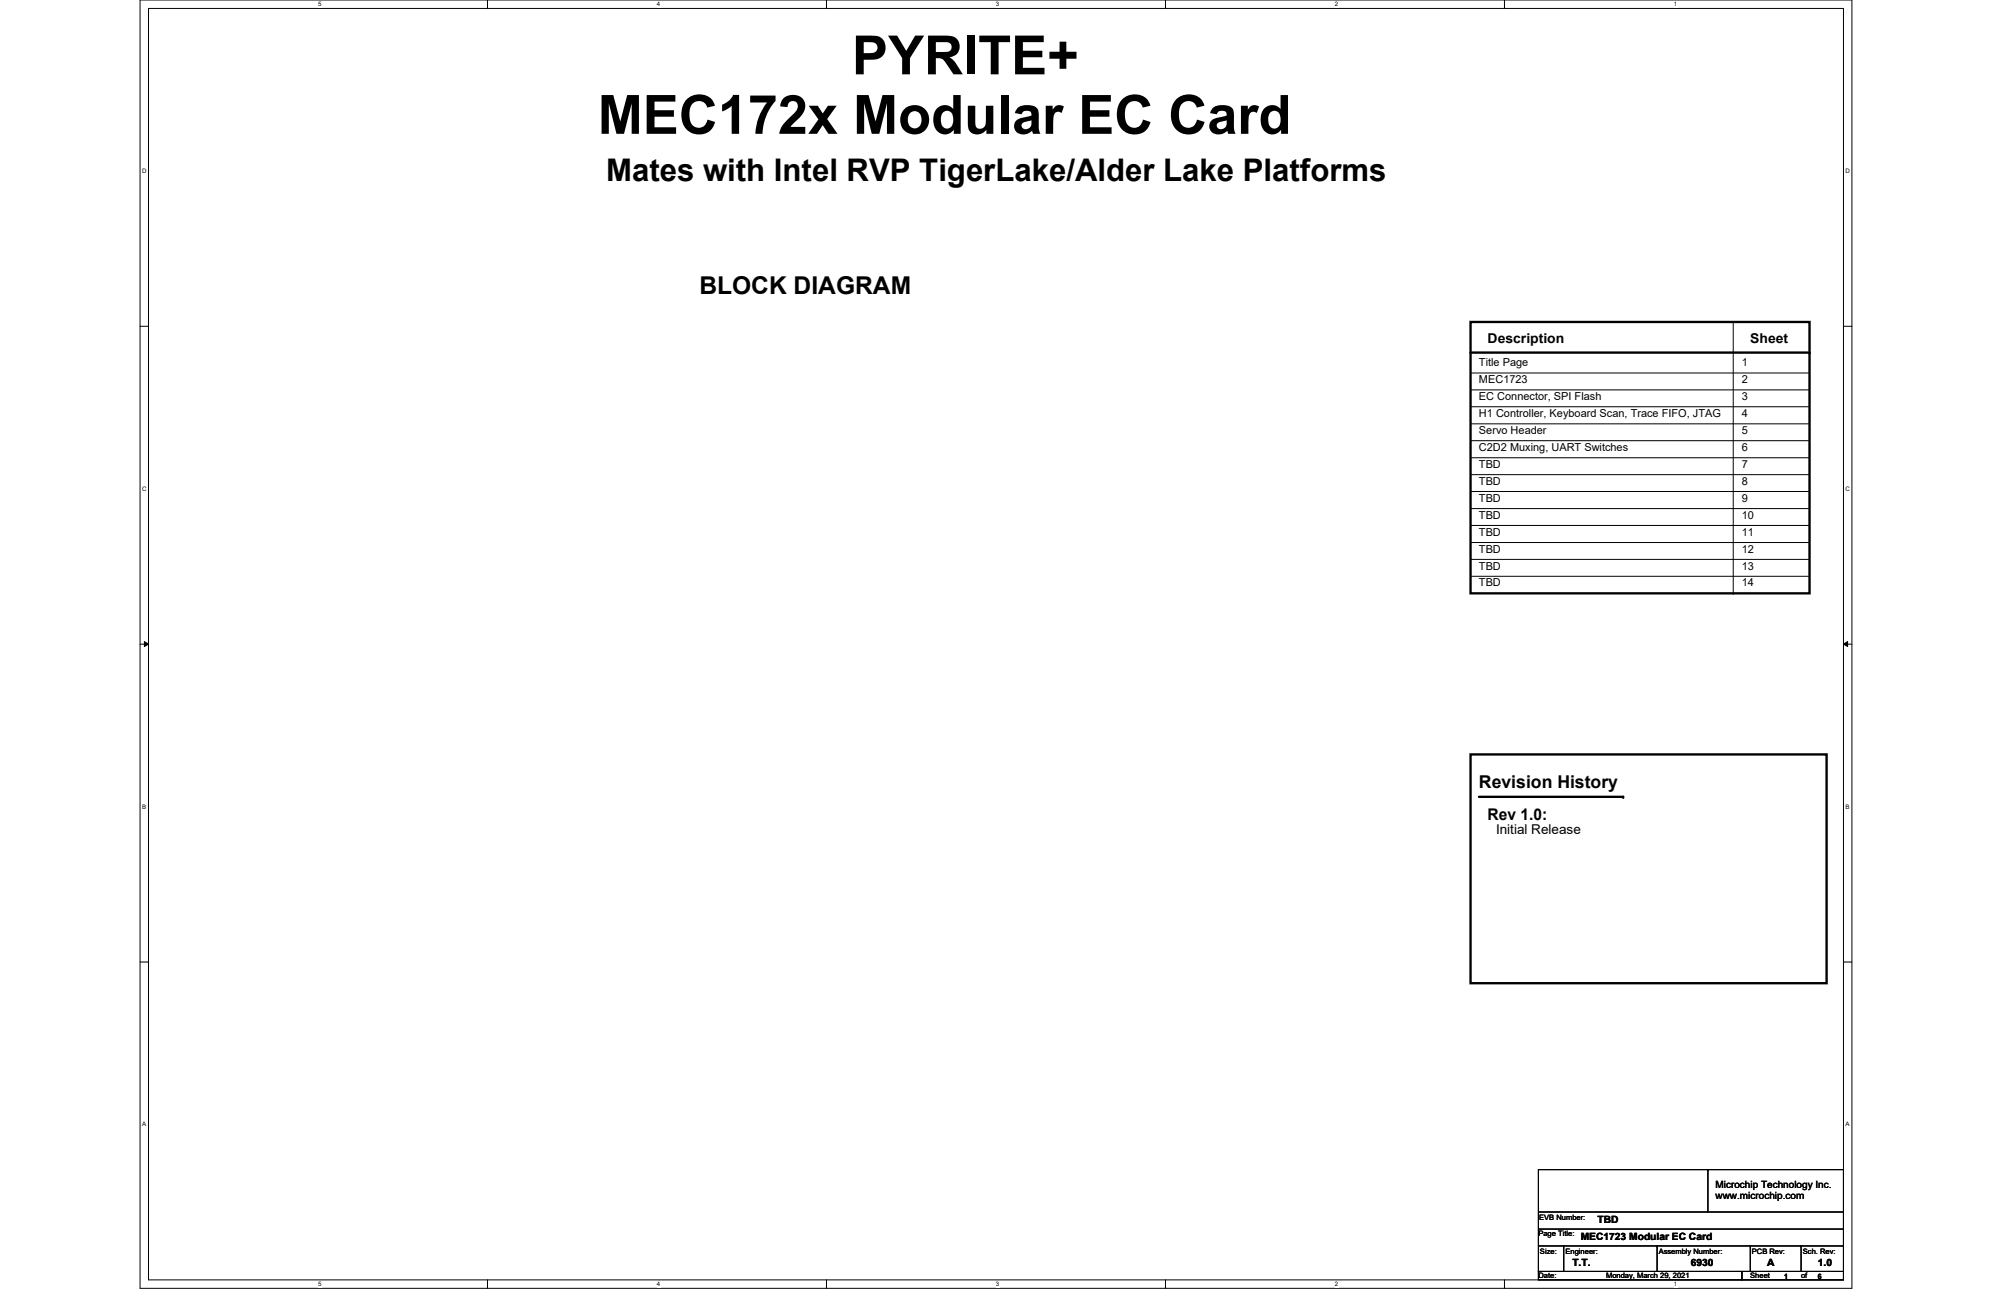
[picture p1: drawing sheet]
<svg xmlns="http://www.w3.org/2000/svg" width="432mm" height="279mm" viewBox="0 0 432 279" stroke-linecap="round" stroke-linejoin="round" font-family="sans-serif">
<path d="M30.2 0h369.4v278h-369.4zM32 1.8h365.8v274.3h-365.8z" fill="none" stroke="#000" stroke-width=".22"/>
<g fill="#fff">
<path d="M68.6 .2h.7v1.5h-.7z"/>
<path d="M68.6 276.4h.7v1.4h-.7z"/>
</g>
<path d="M105.2 0v1.8M105.2 276.1v1.9" fill="none" stroke="#000" stroke-width=".22"/>
<g fill="#fff">
<path d="M141.8 .2h.7v1.5h-.7z"/>
<path d="M141.8 276.4h.7v1.4h-.7z"/>
</g>
<path d="M178.4 0v1.8M178.4 276.1v1.9" fill="none" stroke="#000" stroke-width=".22"/>
<g fill="#fff">
<path d="M214.9 .2h.7v1.5h-.7z"/>
<path d="M214.9 276.4h.7v1.4h-.7z"/>
</g>
<path d="M251.5 0v1.8M251.5 276.1v1.9" fill="none" stroke="#000" stroke-width=".22"/>
<g fill="#fff">
<path d="M288.1 .2h.7v1.5h-.7z"/>
<path d="M288.1 276.4h.7v1.4h-.7z"/>
</g>
<path d="M324.7 0v1.8M324.7 276.1v1.9" fill="none" stroke="#000" stroke-width=".22"/>
<g fill="#fff">
<path d="M361.2 .2h.7v1.5h-.7z"/>
<path d="M361.2 276.4h.7v1.4h-.7z"/>
<path d="M30.7 36.1h.9v1.5h-.9z"/>
<path d="M398.3 36.1h.9v1.5h-.9z"/>
<path d="M30.7 104.7h.9v1.5h-.9z"/>
<path d="M398.3 104.7h.9v1.5h-.9z"/>
</g>
<path d="M30.2 70.4h1.8M397.8 70.4h1.8" fill="none" stroke="#000" stroke-width=".22"/>
<g fill="#fff">
<path d="M30.7 173.3h.8v1.5h-.8z"/>
<path d="M398.3 173.3h.8v1.5h-.8z"/>
</g>
<path d="M30.2 139h1.8M31.2 138.4l.8 .6-.8 .5zM397.8 139l.9-.6v1.1zM397.8 139h1.8" fill="none" stroke="#000" stroke-width=".22"/>
<path d="M31.2 138.4l.8 .6-.8 .5zM397.8 139l.9-.6v1.1z" fill="#000"/>
<g fill="#fff">
<path d="M30.7 241.9h.8v1.4h-.8z"/>
<path d="M398.3 241.9h.8v1.4h-.8z"/>
</g>
<g fill="none" stroke="#000" stroke-width=".22">
<path d="M374 69.5v58.5M317.3 80.5h73.2M317.3 84.1h73.2M317.3 87.8h73.2M317.3 91.4h73.2M317.3 95.1h73.2M317.3 98.8h73.2M390.5 80.5h.1M390.5 84.1h.1M390.5 87.8h.1M390.5 91.4h.1M390.5 95.1h.1"/>
<path d="M390.5 98.8h.1M317.3 102.4h73.2M317.3 106h73.2M317.3 109.7h73.2M317.3 113.4h73.2M317.3 117.1h73.2M390.5 102.4h.1M390.5 106h.1M390.5 109.7h.1M390.5 113.4h.1M390.5 117.1h.1M317.3 120.7h73.2"/>
<path d="M317.3 124.3h73.2M374 128h.1M390.5 120.7h.1M390.5 124.3h.1M30.2 207.6h1.8M397.8 207.6h1.8M332 252.3h65.8v22h-65.8zM368.6 252.3h.1M368.6 252.3v9.2M332 274.3h43.9v1.8h-43.9zM332 268.8h65.8M332 265.2h65.8"/>
<path d="M332 261.5h65.8M337.4 268.8h.1M337.4 268.8v5.5M357.6 268.8h.1M357.6 268.8v5.5M375.9 274.3h21.9v1.8h-21.9zM377.7 268.8h.1M377.7 268.8v5.5M388.7 268.8h.1M388.7 268.8v5.5M397.8 268.8h.1M397.8 265.2h.1"/>
<path d="M397.8 261.5h.1"/>
</g>
<path d="M317.3 69.5h73.2v58.5h-73.2zM317.3 76.1h73.2M317.3 162.8h76.9v49.3h-76.9zM319.2 171.9h31.1" fill="none" stroke="#000" stroke-width=".51"/>
<g fill="#000">
<circle cx="390.5" cy="76.1" r=".25"/>
<circle cx="350.3" cy="171.9" r=".25"/>
</g>
<g font-size="11.7">
<text x="183.9" y="16">PYRITE+</text>
<text x="129" y="28.9">MEC172x Modular EC Card</text>
</g>
<text font-size="6.7" x="130.8" y="39.1">Mates with Intel RVP TigerLake/Alder Lake Platforms</text>
<text font-size="5.3" x="150.9" y="63.4">BLOCK DIAGRAM</text>
<text font-size="3.8" x="319.2" y="169.9">Revision History</text>
<text font-size="3.5" x="321" y="177">Rev 1.0:</text>
<g font-size="2.9">
<text x="321" y="74">Description</text>
<text x="377.7" y="74">Sheet</text>
<text x="322.8" y="180">Initial Release</text>
</g>
<g font-size="2.4">
<text x="319.2" y="79">Title Page</text>
<text x="319.2" y="82.7">MEC1723</text>
<text x="375.9" y="79">1</text>
<text x="375.9" y="82.7">2</text>
<text x="319.2" y="86.3">EC Connector, SPI Flash</text>
<text x="319.2" y="90">H1 Controller, Keyboard Scan, Trace FIFO, JTAG</text>
<text x="375.9" y="90">4</text>
<text x="375.9" y="86.3">3</text>
<text x="319.2" y="93.6">Servo Header</text>
<text x="375.9" y="93.6">5</text>
<text x="319.2" y="97.3">C2D2 Muxing, UART Switches</text>
<text x="319.2" y="101">TBD</text>
<text x="375.9" y="97.3">6</text>
<text x="375.9" y="101">7</text>
<text x="319.2" y="104.6">TBD</text>
<text x="375.9" y="104.6">8</text>
<text x="319.2" y="108.2">TBD</text>
<text x="319.2" y="111.9">TBD</text>
<text x="375.9" y="108.2">9</text>
<text x="375.9" y="111.9">10</text>
<text x="319.2" y="115.6">TBD</text>
<text x="319.2" y="119.3">TBD</text>
<text x="375.9" y="115.6">11</text>
<text x="375.9" y="119.3">12</text>
<text x="319.2" y="122.9">TBD</text>
<text x="375.9" y="122.9">13</text>
<text x="319.2" y="126.5">TBD</text>
<text x="375.9" y="126.5">14</text>
</g>
<g font-size="2.2">
<text x="370.2" y="256.4">Microchip Technology Inc.</text>
<text x="344.8" y="263.9">TBD</text>
<text x="370.2" y="258.6">www.microchip.com</text>
<text x="341.1" y="267.5">MEC1723 Modular EC Card</text>
<text x="339.3" y="273">T.T.</text>
<text x="364.9" y="273">6930</text>
<text x="381.3" y="273">A</text>
<text x="392.3" y="273">1.0</text>
</g>
<g font-size="1.6">
<text x="332.1" y="263.1">EVB Number:</text>
<text x="332" y="266.6">Page Title:</text>
<text x="332" y="275.8">Date:</text>
<text x="332.3" y="270.5">Size:</text>
<text x="337.8" y="270.5">Engineer:</text>
<text x="346.6" y="275.8">Monday, March 29, 2021</text>
<text x="357.9" y="270.5">Assembly Number:</text>
<text x="377.7" y="275.8">Sheet</text>
<text x="378" y="270.5">PCB Rev:</text>
<text x="385" y="275.8">1</text>
<text x="388.7" y="275.8">of</text>
<text x="389" y="270.5">Sch. Rev:</text>
<text x="392.3" y="275.8">6</text>
</g>
<g font-size="1.3">
<text x="68.6" y="1.4">5</text>
<text x="141.8" y="1.4">4</text>
<text x="214.9" y="1.4">3</text>
<text x="288.1" y="1.4">2</text>
<text x="361.2" y="1.4">1</text>
<text x="30.7" y="37.3">D</text>
<text x="398.3" y="37.3">D</text>
<text x="30.7" y="105.9">C</text>
<text x="398.3" y="105.9">C</text>
<text x="30.7" y="174.5">B</text>
<text x="398.3" y="174.5">B</text>
<text x="30.7" y="243">A</text>
<text x="398.3" y="243">A</text>
<text x="68.6" y="277.5">5</text>
<text x="141.8" y="277.5">4</text>
<text x="214.9" y="277.5">3</text>
<text x="288.1" y="277.5">2</text>
<text x="361.2" y="277.5">1</text>
</g>
</svg>
